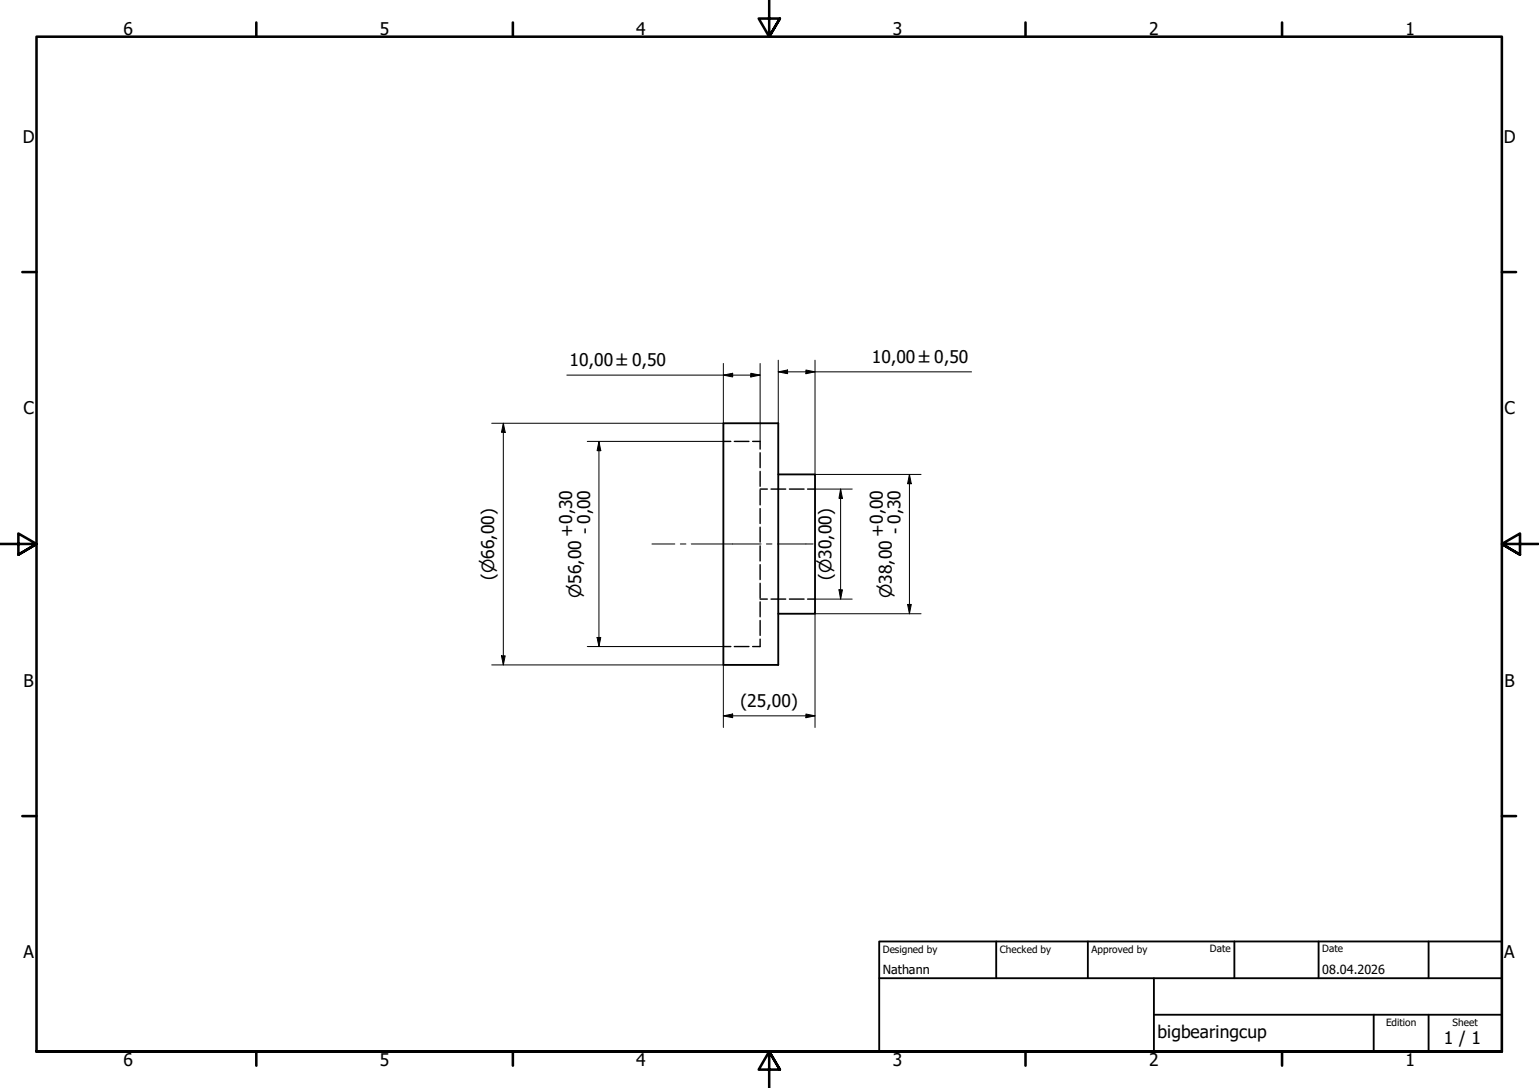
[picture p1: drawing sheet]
<svg xmlns="http://www.w3.org/2000/svg" width="420mm" height="297mm" viewBox="0 0 420 297" stroke-linecap="round" stroke-linejoin="round" font-family="sans-serif">
<!-- layer: Hidden (ISO) -->
<g fill="none" stroke="#000" stroke-width=".38">
<path d="M197.5 120.5h2M200.5 120.5h4M205.5 120.5h2v2.1M207.5 123.6v4.1M207.5 128.7v4.1M207.5 133.8v4M207.5 138.9v4M207.5 133.5h2M210.5 133.5h4M215.5 133.5h4M220.5 133.5h2M207.5 143.9v4.1"/>
<path d="M207.5 149v4.1M207.5 154.2v4M207.5 159.2v4.1M197.5 176.5h2M200.5 176.5h4M207.5 164.3v4.1M207.5 169.4v4.1M207.5 174.5v2h-2M207.5 163.6h2M210.5 163.6h4M215.5 163.6h4M220.5 163.6h2"/>
</g>
<!-- layer: Visible (ISO) -->
<path d="M197.5 115.6h15v65.9h-15zM212.5 129.5h10v38.1h-10" fill="none" stroke="#000" stroke-width=".51"/>
<!-- layer: Border (ISO) -->
<g fill="none" stroke="#000" stroke-width=".7">
<path d="M70 6.1v3.9M140 6.1v3.9M210 0v10l-2.9-4.9h5.8l-2.9 4.9 2.9-4.9M280 6.1v3.9M350 6.1v3.9M6.1 74.3h3.9M410 74.3h3.9M0 148.5h10l-5-2.8v5.7l5-2.9-5 2.9M420 148.5h-10l5-2.8v5.7l-5-2.9 5 2.9M6.1 222.8h3.9M410 222.8h3.9M10 287.1v-277.1h400v277.1h-400h400"/>
<path d="M70 287.1v3.8M140 287.1v3.8M212.9 292l-2.9-4.9 2.9 4.9h-5.8l2.9-4.9v9.9M280 287.1v3.8M350 287.1v3.8"/>
</g>
<!-- layer: Title (ISO) -->
<path d="M240 257h170v30.1h-170zM272 257v10.1M297 257v10.1M337 257v10.1M360 257v10.1M390 257v10.1M240 267.1h170M315 277h95M315 267.1v20M375 277v10.1M390 277v10.1" fill="none" stroke="#000" stroke-width=".51"/>
<!-- layer: Dimension (ISO) -->
<g fill="none" stroke="#000" stroke-width=".27">
<path d="M197.5 99.2v16.4h-63.3M207.5 99.2v21.3M212.5 98.3v17.3M222.5 98.3v31.2h29M137.4 115.6l.5 2.4h-1zM137.4 115.6v65.9M154.7 102.4h52.8M197.5 102.4l2.5-.5v1zM205 101.9l2.5 .5-2.5 .5zM212.5 101.5l2.5-.5v1zM212.5 101.5h52.7M220 101l2.5 .5-2.5 .5z"/>
<path d="M160.3 120.5h37.2M163.5 120.5l.5 2.5h-1zM163.5 120.5v56M222.5 133.5h10.2M229.5 133.5l.5 2.6h-1zM229.5 133.5v30.1M248.3 129.5l.5 2.6h-1zM248.3 129.5v38.1M136.9 179.1h1l-.5 2.4zM160.3 176.5h37.2M163 174h1l-.5 2.5zM222.5 163.6h10.2"/>
<path d="M229 161h1l-.5 2.6zM247.8 165h1l-.5 2.6zM251.5 167.6h-29v31M134.2 181.5h63.3v17.1M197.5 195.4l2.5-.5v1zM197.5 195.4h25M220 194.9l2.5 .5-2.5 .5z"/>
</g>
<g fill="#000">
<path d="M137.4 115.6l.5 2.4h-1z" fill-rule="evenodd"/>
<path d="M197.5 102.4l2.5-.5v1z" fill-rule="evenodd"/>
<path d="M205 101.9l2.5 .5-2.5 .5z" fill-rule="evenodd"/>
<path d="M212.5 101.5l2.5-.5v1z" fill-rule="evenodd"/>
<path d="M220 101l2.5 .5-2.5 .5z" fill-rule="evenodd"/>
<path d="M163.5 120.5l.5 2.5h-1z" fill-rule="evenodd"/>
<path d="M229.5 133.5l.5 2.6h-1z" fill-rule="evenodd"/>
<path d="M248.3 129.5l.5 2.6h-1z" fill-rule="evenodd"/>
<path d="M136.9 179.1h1l-.5 2.4z" fill-rule="evenodd"/>
<path d="M163 174h1l-.5 2.5z" fill-rule="evenodd"/>
<path d="M229 161h1l-.5 2.6z" fill-rule="evenodd"/>
<path d="M247.8 165h1l-.5 2.6z" fill-rule="evenodd"/>
<path d="M197.5 195.4l2.5-.5v1z" fill-rule="evenodd"/>
<path d="M220 194.9l2.5 .5-2.5 .5z" fill-rule="evenodd"/>
</g>
<!-- layer: Centerline (ISO) -->
<path d="M178 148.5h6.2M185.7 148.5h1.6M188.7 148.5h19.1M209.2 148.5h1.6M212.3 148.5h9.7" fill="none" stroke="#000" stroke-width=".27"/>
<g font-size="4.8">
<text x="33.7" y="9.6">6</text>
<text x="103.7" y="9.6">5</text>
<text x="173.7" y="9.6">4</text>
<text x="243.7" y="9.6">3</text>
<text x="313.7" y="9.6">2</text>
<text x="383.7" y="9.6">1</text>
<text x="6.2" y="38.9">D</text>
<text x="410.5" y="38.9">D</text>
<text x="155.5" y="100">10,00 ±0,50</text>
<text x="238" y="99.2">10,00 ±0,50</text>
<text x="6.4" y="113.1">C</text>
<text x="410.7" y="113.1">C</text>
<text x="156.4" y="146.6" transform="rotate(-90 156.4 146.6)">+0,30</text>
<text x="161.3" y="145.7" transform="rotate(-90 161.3 145.7)">- 0,00</text>
<text x="241.2" y="146.6" transform="rotate(-90 241.2 146.6)">+0,00</text>
<text x="246.1" y="145.7" transform="rotate(-90 246.1 145.7)">- 0,30</text>
<text x="134.9" y="158.4" transform="rotate(-90 134.9 158.4)">(⌀66,00)</text>
<text x="227" y="158.4" transform="rotate(-90 227 158.4)">(⌀30,00)</text>
<text x="6.4" y="187.4">B</text>
<text x="410.7" y="187.4">B</text>
<text x="202.2" y="192.9">(25,00)</text>
<text x="6.4" y="261.7">A</text>
<text x="410.7" y="261.7">A</text>
<text x="316" y="283.4">bigbearingcup</text>
<text x="394.2" y="285">1 / 1</text>
<text x="33.7" y="290.9">6</text>
<text x="103.7" y="290.9">5</text>
<text x="173.7" y="290.9">4</text>
<text x="243.7" y="290.9">3</text>
<text x="313.7" y="290.9">2</text>
<text x="383.7" y="290.9">1</text>
</g>
<g font-size="4.6">
<text x="158.7" y="163.4" transform="rotate(-90 158.7 163.4)">⌀56,00</text>
<text x="243.5" y="163.4" transform="rotate(-90 243.5 163.4)">⌀38,00</text>
</g>
<g font-size="3.4">
<text x="241" y="266">Nathann</text>
<text x="361" y="266">08.04.2026</text>
</g>
<g font-size="2.7">
<text x="241" y="260.1">Designed by</text>
<text x="273" y="260.1">Checked by</text>
<text x="298" y="260.1">Approved by</text>
<text x="330.3" y="260">Date</text>
<text x="361" y="260">Date</text>
<text x="378.4" y="280.1">Edition</text>
<text x="396.6" y="280.1">Sheet</text>
</g>
</svg>
